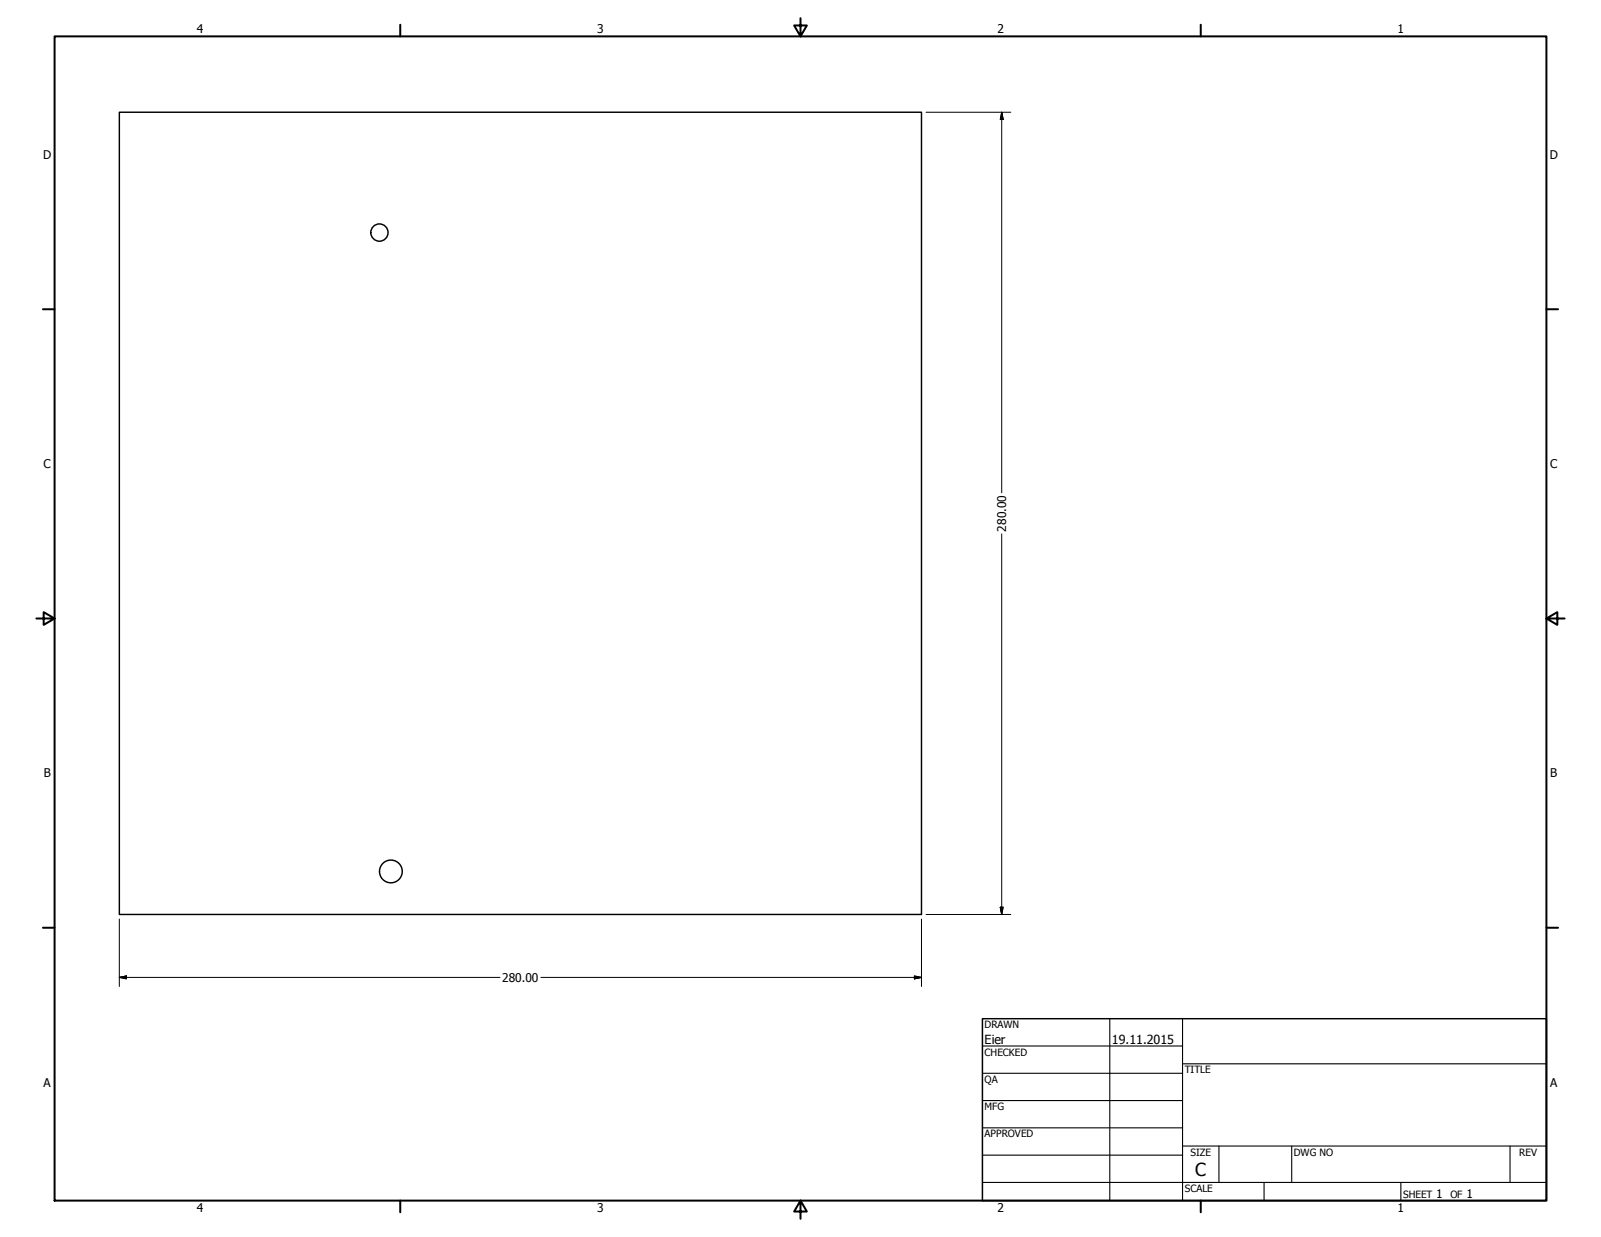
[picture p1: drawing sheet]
<svg xmlns="http://www.w3.org/2000/svg" width="559mm" height="432mm" viewBox="0 0 559 432" stroke-linecap="round" stroke-linejoin="round" font-family="sans-serif">
<!-- layer: Visible (ANSI) -->
<g fill="none" stroke="#000" stroke-width=".51">
<path d="M41.7 39.2h279.9v280h-279.9z"/>
<circle cx="132.4" cy="81.2" r="3"/>
<circle cx="136.4" cy="304.2" r="4"/>
</g>
<!-- layer: Border (ANSI) -->
<g fill="none" stroke="#000" stroke-width=".7">
<path d="M19 12.7h520.8v406.4h-520.8zM139.7 8.6v4.1M279.4 6.3v6.4l-2.2-3.8h4.4l-2.2 3.8M419.1 8.6v4.1M15 107.9h4M539.8 107.9h4M12.7 215.9h6.3l-3.8-2.2v4.4l3.8-2.2M539.8 215.9l3.8 2.2v-4.4l-3.8 2.2h6.3M15 323.8h4M539.8 323.8h4M139.7 419.1v4.1M279.4 419.1l2.2 3.8h-4.4l2.2-3.8v6.3"/>
<path d="M419.1 419.1v4.1"/>
</g>
<!-- layer: Title (ANSI) -->
<g fill="none" stroke="#000" stroke-width=".38">
<path d="M387.3 355.6v63.5M412.7 355.6v63.5M342.9 365.1h69.8M342.9 374.6h69.8M412.7 371.3h127.1M342.9 384.2h69.8M342.9 393.7h69.8M342.9 412.7h196.9M342.9 403.2h69.8M412.7 400h127.1M425.4 400v12.7M441.2 412.7v6.4"/>
<path d="M450.8 400v12.7M488.9 412.7v6.4M527 400v12.7"/>
</g>
<path d="M342.9 355.6h196.9v63.5h-196.9z" fill="none" stroke="#000" stroke-width=".51"/>
<!-- layer: Dimension (ANSI) -->
<path d="M323.2 39.2h29.6M349.6 39.2l.5 2.5h-1zM349.6 39.2v132.8M349.6 186.4v132.8M323.2 319.2h29.6M349.1 316.7h1l-.5 2.5zM41.7 320.8v23.6M321.6 320.8v23.6M41.7 341.2l2.4-.5v1zM41.7 341.2h132.8M188.8 341.2h132.8M319.2 340.7l2.4 .5-2.4 .5z" fill="none" stroke="#000" stroke-width=".35"/>
<path d="M349.6 39.2l.5 2.5zM349.6 39.2l.5 2.5h-1zM349.1 316.7l.5 2.5zM349.1 316.7h1l-.5 2.5zM41.7 341.2l2.4-.5zM41.7 341.2l2.4-.5v1zM319.2 341.7l2.4-.5zM319.2 340.7l2.4 .5-2.4 .5z" fill="#000" stroke="#000" stroke-width=".35"/>
<text font-size="6.3" x="417.2" y="410.6">C</text>
<g font-size="4.4">
<text x="343.7" y="364.3">Eier</text>
<text x="388.1" y="364.3">19.11.2015</text>
</g>
<g font-size="4.2">
<text x="68.7" y="11.7">4</text>
<text x="208.4" y="11.7">3</text>
<text x="348.1" y="11.7">2</text>
<text x="487.8" y="11.7">1</text>
<text x="15.1" y="55.5">D</text>
<text x="540.9" y="55.5">D</text>
<text x="15.2" y="163.4">C</text>
<text x="541" y="163.4">C</text>
<text x="351.2" y="185.5" transform="rotate(-90 351.2 185.5)">280.00</text>
<text x="15.3" y="271.4">B</text>
<text x="541.1" y="271.4">B</text>
<text x="175.3" y="342.7">280.00</text>
<text x="15.2" y="379.3">A</text>
<text x="541" y="379.3">A</text>
<text x="501.3" y="418.3">1</text>
<text x="511.8" y="418.3">1</text>
<text x="68.7" y="423.2">4</text>
<text x="208.4" y="423.2">3</text>
<text x="348.1" y="423.2">2</text>
<text x="487.8" y="423.2">1</text>
</g>
<g font-size="3.5">
<text x="343.7" y="358.9">DRAWN</text>
<text x="343.7" y="368.5">CHECKED</text>
<text x="413.5" y="374.6">TITLE</text>
<text x="343.7" y="378">QA</text>
<text x="343.7" y="387.5">MFG</text>
<text x="343.7" y="397.1">APPROVED</text>
<text x="415.5" y="403.4">SIZE</text>
<text x="451.6" y="403.4">DWG NO</text>
<text x="530.3" y="403.4">REV</text>
<text x="413.5" y="416.1">SCALE</text>
<text x="489.7" y="418.3">SHEET</text>
<text x="506.2" y="418.3">OF</text>
</g>
</svg>
